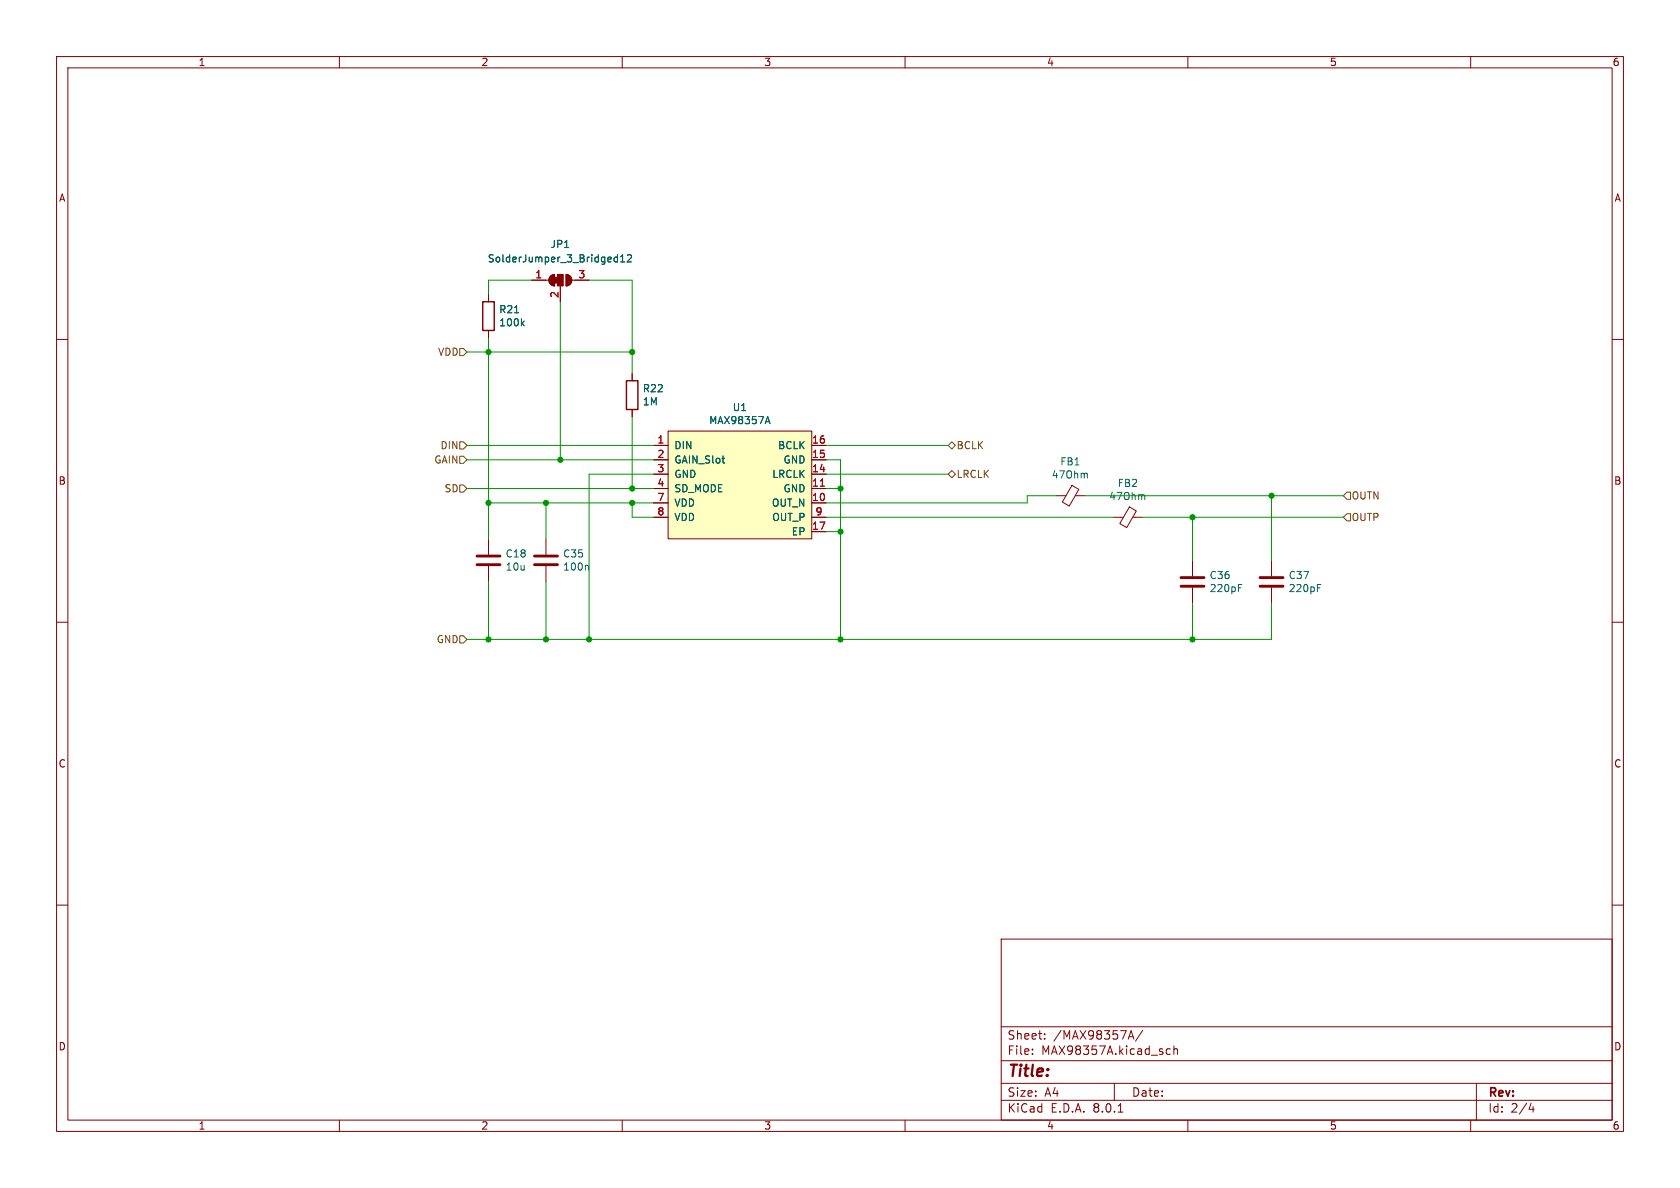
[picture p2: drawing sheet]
<svg xmlns="http://www.w3.org/2000/svg" width="297mm" height="210mm" viewBox="0 0 297 210" stroke-linecap="round" stroke-linejoin="round" font-family="sans-serif">
<g fill="none" stroke="#840000" stroke-width=".18">
<path d="M10 10h277v190h-277zM12 12h273v186h-273zM60 10v2M110 10v2M160 10v2M210 10v2M260 10v2M10 60h2M285 60h2M10 110h2M285 110h2M10 160h2"/>
<path d="M285 160h2M177 166h108v32h-108zM60 198v2M110 198v2M160 198v2M177 194.5h108M177 191.5h108M177 187.5h108M177 181.5h108M182.5 186.3v.1M182.5 185.5v.1M184.7 183.6v.1"/>
<path d="M184.7 182.8v.1M197 191.5v3M197.7 196.6h.8M199.5 183.7l.5-1.5 .5 1.5M199.6 183.3h.7M202 182.1l-1.3 2M206.2 186.3l.3 .1 .4-.1M206.9 185.5l-.4-.1-.3 .1M207.5 185.5l.2-.1 .4 .1 .1 .9M207.5 184.9v1.5M210 198v2M260 198v2"/>
<path d="M261 191.5v6.5M270.7 195l-.4 1.1h.9M271 195.6v1"/>
</g>
<path d="M118.1 76.2h25.4v19.1h-25.4z" fill="#ffffc2"/>
<g fill="none" stroke="#840000" stroke-width=".18">
<path d="M86.4 52.1v1.2M86.4 58.4v1.3M94 49.5h3M97.3 48.8l.7-.3v2a1.02 1.02 0 0 1-.9-.6 1.02 1.02 0 0 1 .2-1.1zM99.1 50.5v2.8M100.1 48.5a1.02 1.02 0 0 1 1 1 1.02 1.02 0 0 1-1 1zM101.1 49.5h3M111.8 66v1.3M111.8 72.4v1.3M115.6 78.7h2.5M118.1 76.2h25.4v19.1h-25.4zM143.5 78.7h2.5"/>
<path d="M86.4 95.3v2.7M96.5 95.3v2.7M115.6 88.9h2.5M115.6 86.4h2.5M115.6 83.8h2.5M115.6 81.3h2.5M115.6 91.4h2.5M143.5 88.9h2.5M143.5 86.4h2.5M143.5 83.8h2.5M143.5 81.3h2.5M143.5 94h2.5"/>
<path d="M143.5 91.4h2.5M186.7 87.6h1.7M189.5 85.8l1.2 .7-1.7 3-1.2-.8zM190.1 87.6h1.7M196.8 91.4h1.8M199.7 89.6l1.2 .7-1.7 3-1.2-.7zM200.3 91.4h1.6M210.8 99.1v2.8M224.8 99.1v2.8M86.4 100.1v2.8M96.5 100.1v2.8M210.8 103.9v2.8"/>
<path d="M224.8 103.9v2.8"/>
</g>
<path d="M145 85.9h.7" fill="none" stroke="#a90000" stroke-width=".18"/>
<g fill="none" stroke="#006464" stroke-width=".18">
<path d="M91 55.3h.7M92.3 57.1l.4 .5M92.7 56.8l-.5 .4M108.7 46.2h.5M108.7 45.5h.5M109.2 45v1.3M109.7 46.3h.7M109.7 45.4l.4-.4v1.3M110.9 45.2l.5-.2 .2 .4-.7 .9h.7M135.4 74.5h.6M135.7 73.6l.4 1.3M103.8 99.9l.2 .2v.7"/>
<path d="M127.6 81h.5M128 81.9h.1M192 83.7l.2 .1v.7M202.2 87.5l.2 .1v.7M218.9 103.9h.5M218.9 103.3h.6M232.9 103.9h.4M232.9 103.3h.6"/>
</g>
<path d="M85.3 53.3h2.1v5.1h-2.1zM110.7 67.3h2.1v5.1h-2.1z" fill="none" stroke="#840000" stroke-width=".25"/>
<path d="M84.3 99.8h4.1M84.3 98.3h4.1M94.5 99.8h4.1M94.5 98.3h4.1M208.8 103.6h4.1M208.8 102.1h4.1M222.8 103.6h4M222.8 102.1h4" fill="none" stroke="#840000" stroke-width=".51"/>
<g fill="#840000" stroke="#840000" stroke-width=".18">
<path d="M98 49h.6v1h-.6z"/>
<path d="M97.3 48.8l.7-.3v2a1.02 1.02 0 0 1-.9-.6 1.02 1.02 0 0 1 .2-1.1z"/>
<path d="M98.6 48.5h1v2h-1z"/>
<path d="M100.1 48.5a1.02 1.02 0 0 1 1 1 1.02 1.02 0 0 1-1 1z"/>
</g>
<path d="M81.3 61.6h.6l.6 .6-.6 .7h-.6zM81.3 78.1h.6l.6 .6-.6 .7h-.6zM167.6 78.7l.7-.6 .6 .6-.6 .7zM81.3 85.7h.6l.6 .7-.6 .6h-.6zM81.3 80.6h.6l.6 .7-.6 .6h-.6zM167.6 83.8l.7-.6 .6 .6-.6 .7zM238.1 87h.7v1.3h-.7l-.6-.7zM238.1 90.8h.7v1.3h-.7l-.6-.7zM81.3 112.4h.6l.6 .6-.6 .7h-.6z" fill="none" stroke="#725600" stroke-width=".18"/>
<g fill="none" stroke="#009600" stroke-width=".18">
<path d="M86.4 59.7v35.6M94 49.5h-7.6v2.6M99.1 53.3v28M104.1 49.5h7.7v16.5M82.5 78.7h33.1M82.5 62.2h29.3M111.8 73.7v12.7M146 78.7h21.6M82.5 86.4h33.1M82.5 81.3h33.1M86.4 88.9h29.2M96.5 88.9v6.4"/>
<path d="M111.8 88.9v2.5h3.8M115.6 83.8h-11.5v29.2M146 86.4h2.6M146 81.3h2.6v31.7M146 83.8h21.6M146 94h2.6M146 91.4h50.8M186.7 87.6h-5.1v1.3h-35.6M191.8 87.6h45.7M201.9 91.4h35.6M210.8 91.4v7.7M224.8 87.6v11.5"/>
<path d="M86.4 102.9v10.1M96.5 102.9v10.1M210.8 106.7v6.3M224.8 106.7v6.3h-142.3"/>
</g>
<g fill="#009600" stroke="#009600" stroke-width=".18">
<circle cx="224.8" cy="87.6" r=".46"/>
<circle cx="210.8" cy="91.4" r=".46"/>
<circle cx="148.6" cy="113" r=".46"/>
<circle cx="148.6" cy="94" r=".46"/>
<circle cx="111.8" cy="86.4" r=".46"/>
<circle cx="148.6" cy="86.4" r=".46"/>
<circle cx="210.8" cy="113" r=".46"/>
<circle cx="96.5" cy="88.9" r=".46"/>
<circle cx="86.4" cy="88.9" r=".46"/>
<circle cx="86.4" cy="62.2" r=".46"/>
<circle cx="86.4" cy="113" r=".46"/>
<circle cx="99.1" cy="81.3" r=".46"/>
<circle cx="111.8" cy="62.2" r=".46"/>
<circle cx="111.8" cy="88.9" r=".46"/>
<circle cx="104.1" cy="113" r=".46"/>
<circle cx="96.5" cy="113" r=".46"/>
</g>
<text font-size="2.8" fill="#840000" x="178" y="190.9">Title:</text>
<g font-size="2.1" fill="#840000">
<text x="178" y="184">Sheet:</text>
<text x="186.2" y="184">/MAX98357A/</text>
<text x="178" y="186.7">File:</text>
<text x="184.1" y="186.7">MAX98357A.kicad_sch</text>
<text x="178" y="196.9">KiCad</text>
<text x="178" y="194.1">Size:</text>
<text x="184.7" y="194.1">A4</text>
<text x="185.7" y="196.9">E.D.A.</text>
<text x="193.3" y="196.9">8.0.1</text>
<text x="200" y="194.1">Date:</text>
<text x="263" y="194.3">Rev:</text>
<text x="263" y="196.9">Id:</text>
<text x="267.1" y="196.9">2/4</text>
</g>
<g font-size="1.8" fill="#840000">
<text x="35" y="11.9">1</text>
<text x="85" y="11.9">2</text>
<text x="135" y="11.9">3</text>
<text x="185" y="11.9">4</text>
<text x="235" y="11.9">5</text>
<text x="285" y="11.9">6</text>
<text x="10.3" y="35.9">A</text>
<text x="285.3" y="35.9">A</text>
<text x="10.3" y="85.9">B</text>
<text x="285.3" y="85.9">B</text>
<text x="10.3" y="135.9">C</text>
<text x="285.3" y="135.9">C</text>
<text x="10.3" y="185.9">D</text>
<text x="285.3" y="185.9">D</text>
<text x="35" y="199.9">1</text>
<text x="85" y="199.9">2</text>
<text x="135" y="199.9">3</text>
<text x="185" y="199.9">4</text>
<text x="235" y="199.9">5</text>
<text x="285" y="199.9">6</text>
</g>
<g font-size="1.8" fill="#006464">
<text x="86.1" y="46.6">SolderJumper_3_Bridged12</text>
<text x="97.2" y="44">JP1</text>
<text x="88.1" y="55.6">R21</text>
<text x="88.1" y="57.9">100k</text>
<text x="113.5" y="71.9">1M</text>
<text x="113.5" y="69.5">R22</text>
<text x="125.3" y="75.2">MAX98357A</text>
<text x="129.4" y="72.9">U1</text>
<text x="119.1" y="79.6">DIN</text>
<text x="119.1" y="82.1">GAIN_Slot</text>
<text x="137.5" y="79.6">BCLK</text>
<text x="138.4" y="82.1">GND</text>
<text x="187.3" y="82.5">FB1</text>
<text x="119.1" y="84.7">GND</text>
<text x="119.1" y="87.2">SD_MODE</text>
<text x="119.1" y="89.8">VDD</text>
<text x="136.4" y="89.8">OUT_N</text>
<text x="136.4" y="84.7">LRCLK</text>
<text x="138.4" y="87.2">GND</text>
<text x="185.8" y="84.8">47Ohm</text>
<text x="196" y="88.6">47Ohm</text>
<text x="197.5" y="86.3">FB2</text>
<text x="119.1" y="92.3">VDD</text>
<text x="136.4" y="92.3">OUT_P</text>
<text x="139.9" y="94.8">EP</text>
<text x="89.3" y="98.8">C18</text>
<text x="89.3" y="101.1">10u</text>
<text x="99.5" y="101.1">100n</text>
<text x="99.5" y="98.8">C35</text>
<text x="213.8" y="104.9">220pF</text>
<text x="213.8" y="102.6">C36</text>
<text x="227.7" y="104.9">220pF</text>
<text x="227.7" y="102.6">C37</text>
</g>
<g font-size="1.8" fill="#a90000">
<text x="94.5" y="49.3">1</text>
<text x="98.8" y="52.8" transform="rotate(-90 98.8 52.8)">2</text>
<text x="102.2" y="49.3">3</text>
<text x="116.1" y="78.5">1</text>
<text x="116.1" y="81">2</text>
<text x="116.1" y="83.6">3</text>
<text x="143.5" y="83.6">14</text>
<text x="143.5" y="81">15</text>
<text x="143.5" y="78.5">16</text>
<text x="116.1" y="86.1">4</text>
<text x="116.1" y="88.6">7</text>
<text x="143.5" y="88.6">10</text>
<text x="143.5" y="86.1">11</text>
<text x="116.1" y="91.2">8</text>
<text x="143.5" y="93.7">17</text>
<text x="144.1" y="91.2">9</text>
</g>
<g font-size="1.8" fill="#725600">
<text x="77.3" y="63.1">VDD</text>
<text x="76.7" y="82.1">GAIN</text>
<text x="77.8" y="79.6">DIN</text>
<text x="169" y="79.6">BCLK</text>
<text x="78.5" y="87.2">SD</text>
<text x="169" y="84.7">LRCLK</text>
<text x="238.9" y="88.5">OUTN</text>
<text x="238.9" y="92.3">OUTP</text>
<text x="77.1" y="113.9">GND</text>
</g>
</svg>
